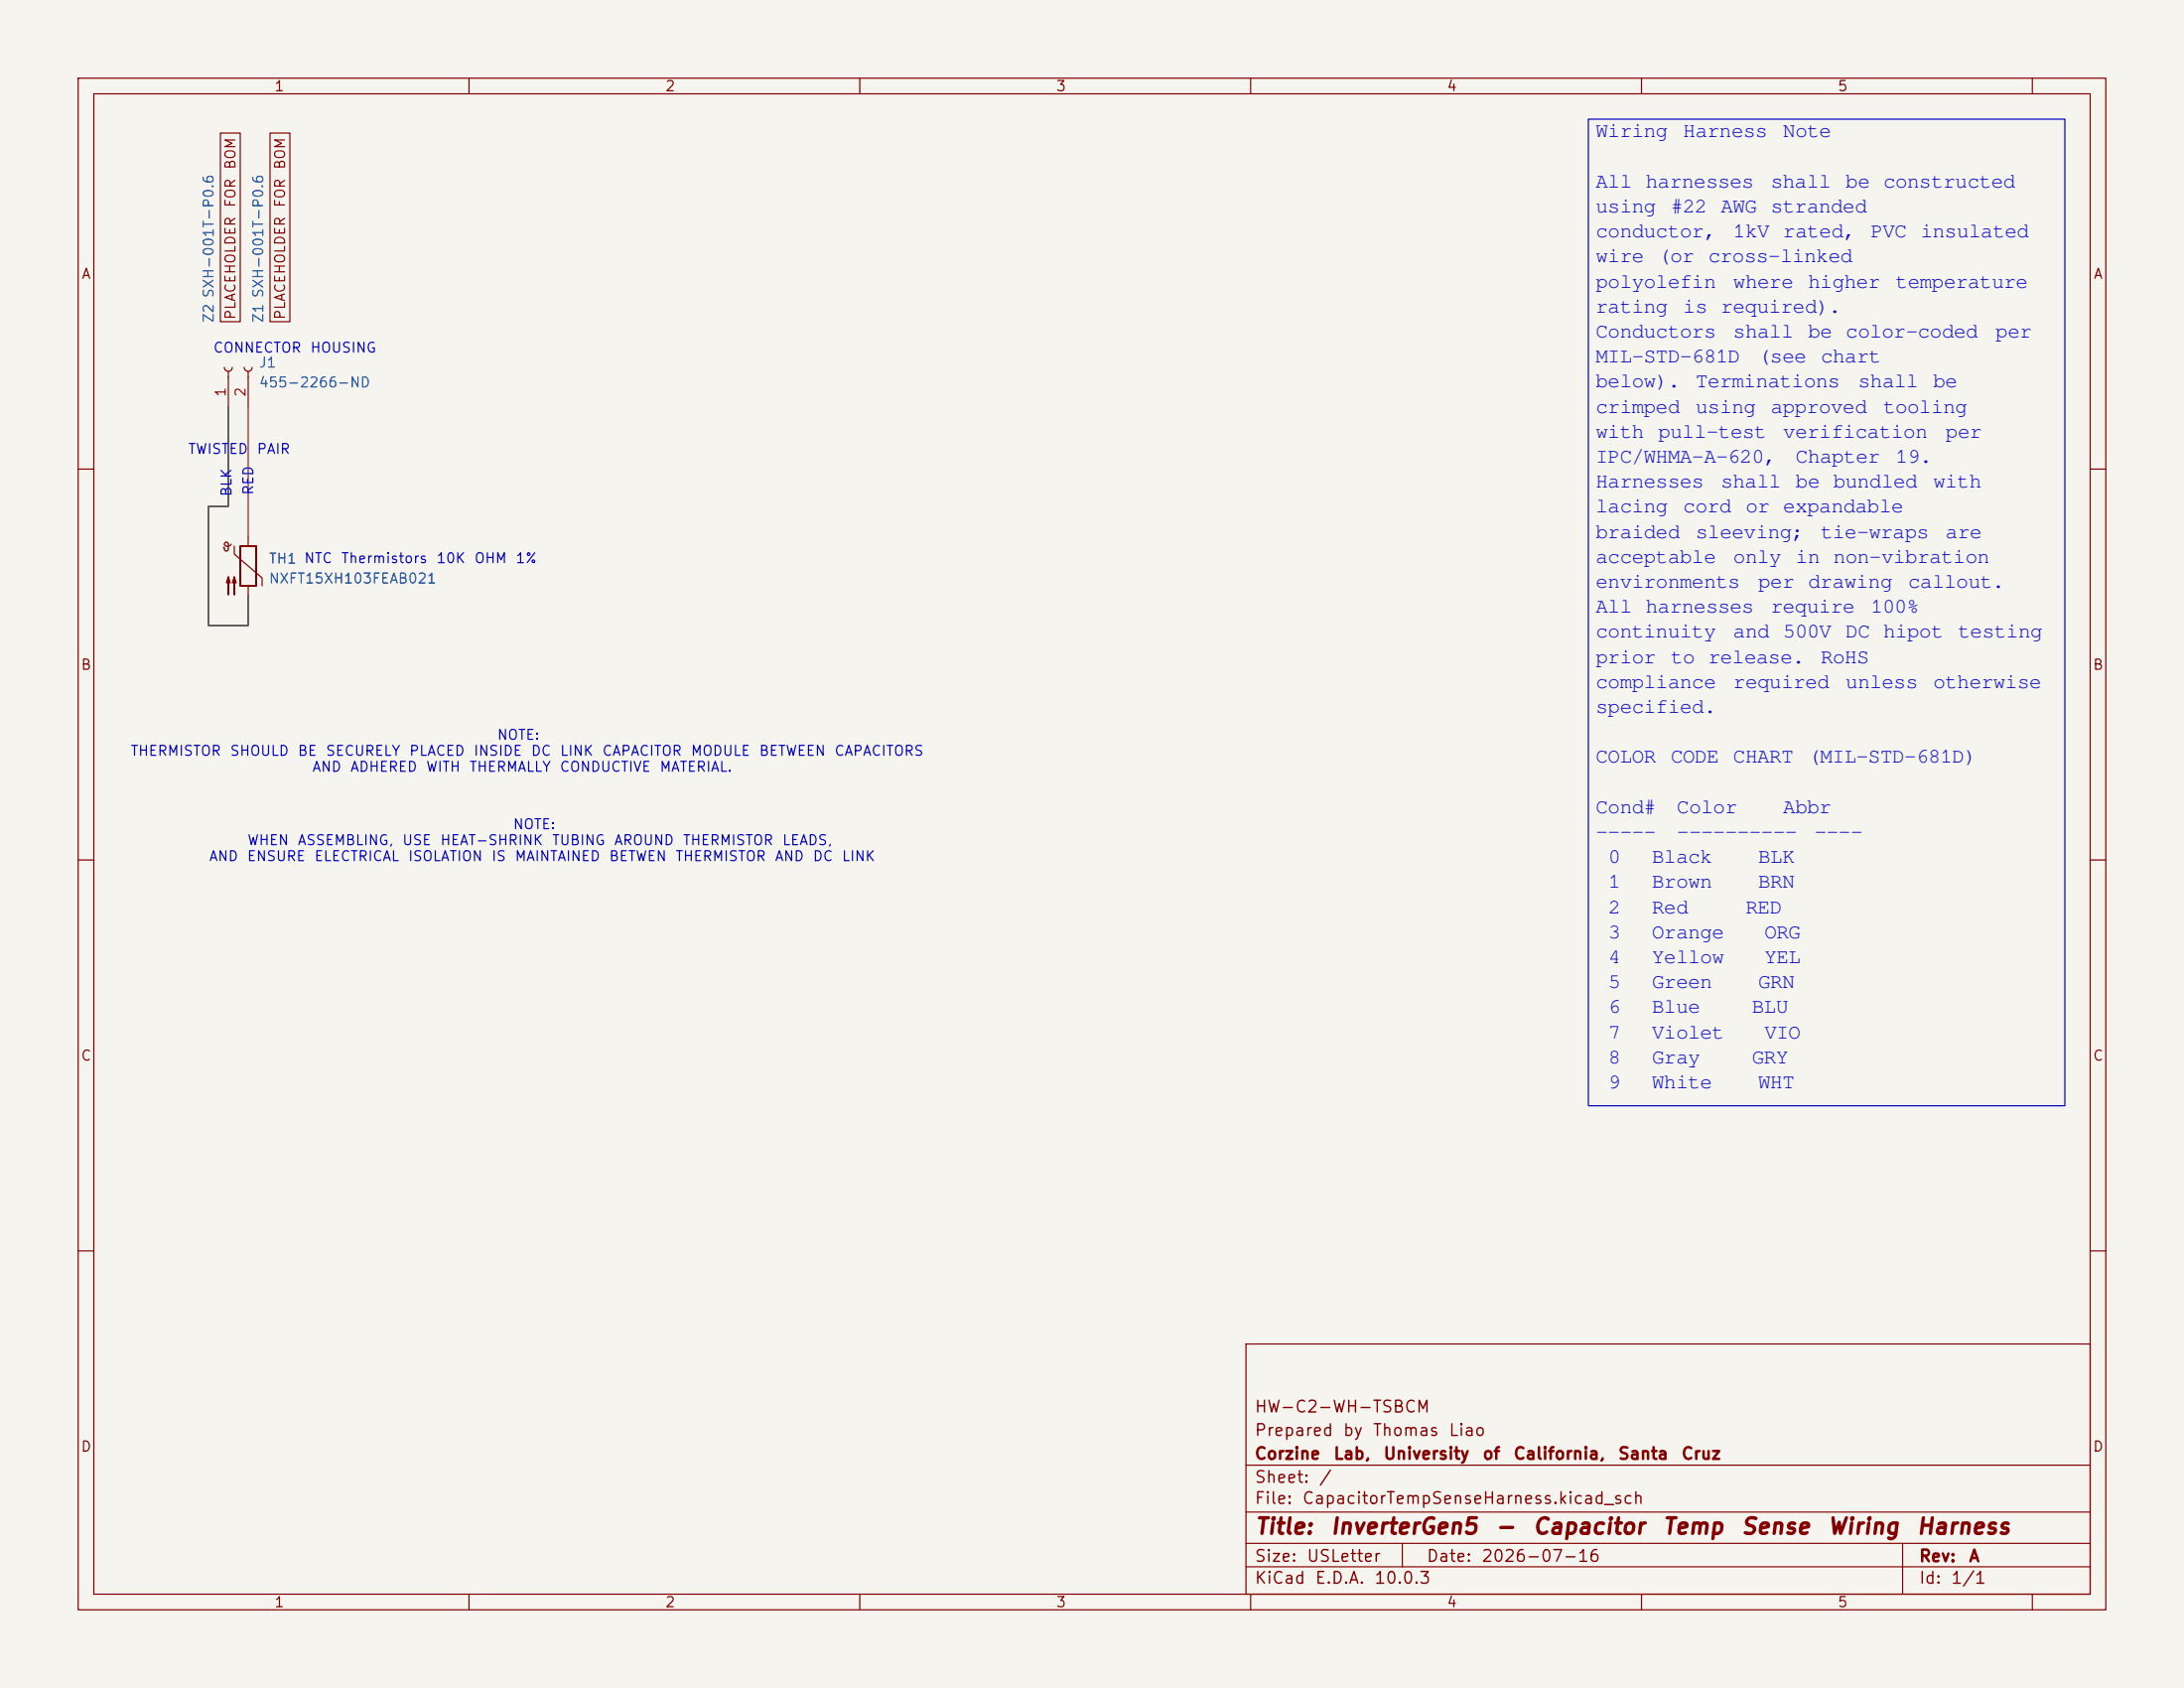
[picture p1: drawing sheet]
(kicad_sch
 (version 20260306)
 (generator "eeschema")
 (generator_version "10.0")
 (paper "USLetter")
 (title_block
  (title "InverterGen5 - Capacitor Temp Sense Wiring Harness")
  (date "2026-07-16")
  (rev "A")
  (company "Corzine Lab, University of California, Santa Cruz")
  (comment 1 "Prepared by Thomas Liao")
  (comment 2 "HW-C2-WH-TSBCM"))
 (lib_symbols
  (symbol "Connector:Conn_01x02_Socket"
   (pin_names
    (offset 1.016) (hide yes)) (exclude_from_sim no) (in_bom yes) (on_board yes)
   (in_pos_files yes)
   (duplicate_pin_numbers_are_jumpers no)
   (property "Reference" "J" (at 0 2.54 0) (show_name no) (do_not_autoplace no) (effects (font (size 1.27 1.27))))
   (property "Value" "Conn_01x02_Socket" (at 0 -5.08 0) (show_name no) (do_not_autoplace no) (effects (font (size 1.27 1.27))))
   (property "Footprint" "" (at 0 0 0) (show_name no) (do_not_autoplace no) (hide yes) (effects (font (size 1.27 1.27))))
   (property "Datasheet" "" (at 0 0 0) (show_name no) (do_not_autoplace no) (hide yes) (effects (font (size 1.27 1.27))))
   (property "Description" "Generic connector, single row, 01x02, script generated" (at 0 0 0) (show_name no) (do_not_autoplace no) (hide yes) (effects (font (size 1.27 1.27))))
   (property "ki_locked" "" (at 0 0 0) (show_name no) (do_not_autoplace no) (effects (font (size 1.27 1.27))))
   (symbol "Conn_01x02_Socket_1_1"
    (polyline (pts (xy -1.27 0) (xy -0.508 0)) (stroke (width 0.1524) (type default)) (fill (type none)))
    (polyline (pts (xy -1.27 -2.54) (xy -0.508 -2.54)) (stroke (width 0.1524) (type default)) (fill (type none)))
    (arc (start 0 -0.508) (mid -0.5058 0) (end 0 0.508) (stroke (width 0.1524) (type default)) (fill (type none)))
    (arc (start 0 -3.048) (mid -0.5058 -2.54) (end 0 -2.032) (stroke (width 0.1524) (type default)) (fill (type none)))
    (pin passive line (at -5.08 0 0) (length 3.81) (name "Pin_1" (effects (font (size 1.27 1.27)))) (number "1" (effects (font (size 1.27 1.27)))))
    (pin passive line (at -5.08 -2.54 0) (length 3.81) (name "Pin_2" (effects (font (size 1.27 1.27)))) (number "2" (effects (font (size 1.27 1.27))))))
   (embedded_fonts no))
  (symbol "Device:Thermistor_PTC"
   (pin_numbers (hide yes))
   (pin_names
    (offset 0)) (exclude_from_sim no) (in_bom yes) (on_board yes)
   (in_pos_files yes)
   (duplicate_pin_numbers_are_jumpers no)
   (property "Reference" "TH" (at -4.064 0 90) (show_name no) (do_not_autoplace no) (effects (font (size 1.27 1.27))))
   (property "Value" "Thermistor_PTC" (at 3.048 0 90) (show_name no) (do_not_autoplace no) (effects (font (size 1.27 1.27))))
   (property "Footprint" "" (at 1.27 -5.08 0) (show_name no) (do_not_autoplace no) (hide yes) (effects (font (size 1.27 1.27)) (justify left)))
   (property "Datasheet" "" (at 0 0 0) (show_name no) (do_not_autoplace no) (hide yes) (effects (font (size 1.27 1.27))))
   (property "Description" "Temperature dependent resistor, positive temperature coefficient" (at 0 0 0) (show_name no) (do_not_autoplace no) (hide yes) (effects (font (size 1.27 1.27))))
   (symbol "Thermistor_PTC_0_1"
    (arc (start -3.175 2.413) (mid -3.0506 2.3165) (end -3.048 2.159) (stroke (width 0) (type default)) (fill (type none)))
    (arc (start -3.048 2.794) (mid -2.9736 2.9736) (end -2.794 3.048) (stroke (width 0) (type default)) (fill (type none)))
    (arc (start -2.794 3.048) (mid -2.6144 2.9736) (end -2.54 2.794) (stroke (width 0) (type default)) (fill (type none)))
    (arc (start -2.794 2.54) (mid -2.9736 2.6144) (end -3.048 2.794) (stroke (width 0) (type default)) (fill (type none)))
    (arc (start -2.794 1.905) (mid -2.9736 1.9794) (end -3.048 2.159) (stroke (width 0) (type default)) (fill (type none)))
    (arc (start -2.54 2.159) (mid -2.6144 1.9794) (end -2.794 1.905) (stroke (width 0) (type default)) (fill (type none)))
    (arc (start -2.159 2.794) (mid -2.434 2.5608) (end -2.794 2.54) (stroke (width 0) (type default)) (fill (type none)))
    (polyline (pts (xy -2.54 2.159) (xy -2.54 2.794)) (stroke (width 0) (type default)) (fill (type none)))
    (polyline (pts (xy -2.54 -3.683) (xy -2.54 -1.397) (xy -2.794 -2.159) (xy -2.286 -2.159) (xy -2.54 -1.397) (xy -2.54 -1.651)) (stroke (width 0) (type default)) (fill (type outline)))
    (polyline (pts (xy -1.778 2.54) (xy -1.778 1.524) (xy 1.778 -1.524) (xy 1.778 -2.54)) (stroke (width 0) (type default)) (fill (type none)))
    (polyline (pts (xy -1.778 -3.683) (xy -1.778 -1.397) (xy -2.032 -2.159) (xy -1.524 -2.159) (xy -1.778 -1.397) (xy -1.778 -1.651)) (stroke (width 0) (type default)) (fill (type outline)))
    (rectangle (start -1.016 2.54) (end 1.016 -2.54) (stroke (width 0.254) (type default)) (fill (type none))))
   (symbol "Thermistor_PTC_1_1"
    (pin passive line (at 0 3.81 270) (length 1.27) (name "" (effects (font (size 1.27 1.27)))) (number "1" (effects (font (size 1.27 1.27)))))
    (pin passive line (at 0 -3.81 90) (length 1.27) (name "" (effects (font (size 1.27 1.27)))) (number "2" (effects (font (size 1.27 1.27))))))
   (embedded_fonts no))
  (symbol "InverterCom:Placeholder" (exclude_from_sim no) (in_bom yes) (on_board yes)
   (in_pos_files yes)
   (duplicate_pin_numbers_are_jumpers no)
   (property "Reference" "#" (at -0.762 0 0) (show_name no) (do_not_autoplace yes) (effects (font (size 1.27 1.27)) (justify left)))
   (property "Value" "" (at 0 0 0) (show_name no) (do_not_autoplace no) (effects (font (size 1.27 1.27))))
   (property "Footprint" "" (at 0 0 0) (show_name no) (do_not_autoplace no) (hide yes) (effects (font (size 1.27 1.27))))
   (property "Datasheet" "" (at 0 0 0) (show_name no) (do_not_autoplace no) (hide yes) (effects (font (size 1.27 1.27))))
   (property "Description" "" (at 0 0 0) (show_name no) (do_not_autoplace no) (hide yes) (effects (font (size 1.27 1.27))))
   (symbol "Placeholder_0_1"
    (rectangle (start -0.508 -1.524) (end 23.622 -4.064) (stroke (width 0) (type default)) (fill (type none))))
   (symbol "Placeholder_1_1"
    (text "PLACEHOLDER FOR BOM" (at 11.176 -2.794 0) (effects (font (size 1.27 1.27)))))
   (embedded_fonts no)))
 (text "NOTE:\nTHERMISTOR SHOULD BE SECURELY PLACED INSIDE DC LINK CAPACITOR MODULE BETWEEN CAPACITORS\nAND ADHERED WITH THERMALLY CONDUCTIVE MATERIAL."
  (exclude_from_sim no)
  (at 66.294 96.266 0)
  (effects (font (size 1.27 1.27))))
 (text "NTC Thermistors 10K OHM 1% "
  (exclude_from_sim no)
  (at 53.848 71.628 0)
  (effects (font (size 1.27 1.27))))
 (text "NOTE:\nWHEN ASSEMBLING, USE HEAT-SHRINK TUBING AROUND THERMISTOR LEADS,\nAND ENSURE ELECTRICAL ISOLATION IS MAINTAINED BETWEN THERMISTOR AND DC LINK"
  (exclude_from_sim no)
  (at 68.326 107.696 0)
  (effects (font (size 1.27 1.27))))
 (text "CONNECTOR HOUSING"
  (exclude_from_sim no)
  (at 37.592 44.704 0)
  (effects (font (size 1.27 1.27))))
 (text "BLK"
  (exclude_from_sim no)
  (at 28.956 61.976 90)
  (effects (font (size 1.27 1.27))))
 (text "TWISTED PAIR"
  (exclude_from_sim no)
  (at 30.48 57.658 0)
  (effects (font (size 1.27 1.27))))
 (text "RED"
  (exclude_from_sim no)
  (at 31.75 61.722 90)
  (effects (font (size 1.27 1.27))))
 (text_box "Wiring Harness Note\n\nAll harnesses shall be constructed using #22 AWG stranded\nconductor, 1kV rated, PVC insulated wire (or cross-linked\npolyolefin where higher temperature rating is required).\nConductors shall be color-coded per MIL-STD-681D (see chart\nbelow). Terminations shall be crimped using approved tooling\nwith pull-test verification per IPC/WHMA-A-620, Chapter 19.\nHarnesses shall be bundled with lacing cord or expandable\nbraided sleeving; tie-wraps are acceptable only in non-vibration\nenvironments per drawing callout. All harnesses require 100%\ncontinuity and 500V DC hipot testing prior to release. RoHS\ncompliance required unless otherwise specified.\n\nCOLOR CODE CHART (MIL-STD-681D)\n\nCond#  Color      Abbr\n-----  ---------- ----\n  0    Black      BLK\n  1    Brown      BRN\n  2    Red        RED\n  3    Orange     ORG\n  4    Yellow     YEL\n  5    Green      GRN\n  6    Blue       BLU\n  7    Violet     VIO\n  8    Gray       GRY\n  9    White      WHT"
  (exclude_from_sim no)
  (at 203.2 15.24 0)
  (size 60.96 126.1927)
  (margins 0.9525 0.9525 0.9525 0.9525)
  (stroke (width 0) (type solid))
  (fill (type none))
  (effects (font
    (face "FreeMono") (size 1.905 1.905) (thickness 0.2381)) (justify left top)))
 (wire
  (pts (xy 26.67 64.77) (xy 29.21 64.77))
  (stroke (width 0) (type default) (color 0 0 0 1)))
 (wire
  (pts (xy 31.75 76.2) (xy 31.75 80.01))
  (stroke (width 0) (type default) (color 0 0 0 1)))
 (wire
  (pts (xy 29.21 52.07) (xy 29.21 64.77))
  (stroke (width 0) (type default) (color 0 0 0 1)))
 (wire
  (pts (xy 31.75 80.01) (xy 26.67 80.01))
  (stroke (width 0) (type default) (color 0 0 0 1)))
 (wire
  (pts (xy 31.75 52.07) (xy 31.75 68.58))
  (stroke (width 0) (type default) (color 255 0 0 1)))
 (wire
  (pts (xy 26.67 80.01) (xy 26.67 64.77))
  (stroke (width 0) (type default) (color 0 0 0 1)))
 (symbol
  (lib_id "InverterCom:Placeholder")
  (at 26.67 40.64 90)
  (unit 1)
  (body_style 1)
  (exclude_from_sim no)
  (in_bom yes)
  (on_board yes)
  (in_pos_files yes)
  (dnp no)
  (property "Reference" "Z2" (at 26.67 41.402 0) (show_name no) (do_not_autoplace yes) (effects (font (size 1.27 1.27)) (justify left)))
  (property "Value" "SXH-001T-P0.6" (at 26.67 30.226 0) (show_name no) (do_not_autoplace no) (effects (font (size 1.27 1.27))))
  (property "Footprint" "" (at 26.67 40.64 0) (hide yes) (show_name no) (do_not_autoplace no) (effects (font (size 1.27 1.27))))
  (property "Datasheet" "" (at 26.67 40.64 0) (hide yes) (show_name no) (do_not_autoplace no) (effects (font (size 1.27 1.27))))
  (property "Description" "" (at 26.67 40.64 0) (hide yes) (show_name no) (do_not_autoplace no) (effects (font (size 1.27 1.27)))))
 (symbol
  (lib_id "Connector:Conn_01x02_Socket")
  (at 29.21 46.99 90)
  (unit 1)
  (body_style 1)
  (exclude_from_sim no)
  (in_bom yes)
  (on_board yes)
  (in_pos_files yes)
  (dnp no)
  (fields_autoplaced yes)
  (property "Reference" "J1" (at 33.02 46.3549 90) (show_name no) (do_not_autoplace no) (effects (font (size 1.27 1.27)) (justify right)))
  (property "Value" "455-2266-ND" (at 33.02 48.8949 90) (show_name no) (do_not_autoplace no) (effects (font (size 1.27 1.27)) (justify right)))
  (property "Footprint" "" (at 29.21 46.99 0) (hide yes) (show_name no) (do_not_autoplace no) (effects (font (size 1.27 1.27))))
  (property "Datasheet" "" (at 29.21 46.99 0) (hide yes) (show_name no) (do_not_autoplace no) (effects (font (size 1.27 1.27))))
  (property "Description" "Generic connector, single row, 01x02, script generated" (at 29.21 46.99 0) (hide yes) (show_name no) (do_not_autoplace no) (effects (font (size 1.27 1.27))))
  (pin "1")
  (pin "2"))
 (symbol
  (lib_id "Device:Thermistor_PTC")
  (at 31.75 72.39 0)
  (unit 1)
  (body_style 1)
  (exclude_from_sim no)
  (in_bom yes)
  (on_board yes)
  (in_pos_files yes)
  (dnp no)
  (fields_autoplaced yes)
  (property "Reference" "TH1" (at 34.29 71.4374 0) (show_name no) (do_not_autoplace no) (effects (font (size 1.27 1.27)) (justify left)))
  (property "Value" "NXFT15XH103FEAB021" (at 34.29 73.9774 0) (show_name no) (do_not_autoplace no) (effects (font (size 1.27 1.27)) (justify left)))
  (property "Footprint" "" (at 33.02 77.47 0) (hide yes) (show_name no) (do_not_autoplace no) (effects (font (size 1.27 1.27)) (justify left)))
  (property "Datasheet" "" (at 31.75 72.39 0) (hide yes) (show_name no) (do_not_autoplace no) (effects (font (size 1.27 1.27))))
  (property "Description" "Temperature dependent resistor, positive temperature coefficient" (at 31.75 72.39 0) (hide yes) (show_name no) (do_not_autoplace no) (effects (font (size 1.27 1.27))))
  (pin "1")
  (pin "2"))
 (symbol
  (lib_id "InverterCom:Placeholder")
  (at 33.02 40.64 90)
  (unit 1)
  (body_style 1)
  (exclude_from_sim no)
  (in_bom yes)
  (on_board yes)
  (in_pos_files yes)
  (dnp no)
  (property "Reference" "Z1" (at 33.02 41.402 0) (show_name no) (do_not_autoplace yes) (effects (font (size 1.27 1.27)) (justify left)))
  (property "Value" "SXH-001T-P0.6" (at 33.02 30.226 0) (show_name no) (do_not_autoplace no) (effects (font (size 1.27 1.27))))
  (property "Footprint" "" (at 33.02 40.64 0) (hide yes) (show_name no) (do_not_autoplace no) (effects (font (size 1.27 1.27))))
  (property "Datasheet" "" (at 33.02 40.64 0) (hide yes) (show_name no) (do_not_autoplace no) (effects (font (size 1.27 1.27))))
  (property "Description" "" (at 33.02 40.64 0) (hide yes) (show_name no) (do_not_autoplace no) (effects (font (size 1.27 1.27)))))
 (sheet_instances
  (path ""
   (page "1")))
 (embedded_fonts no))
